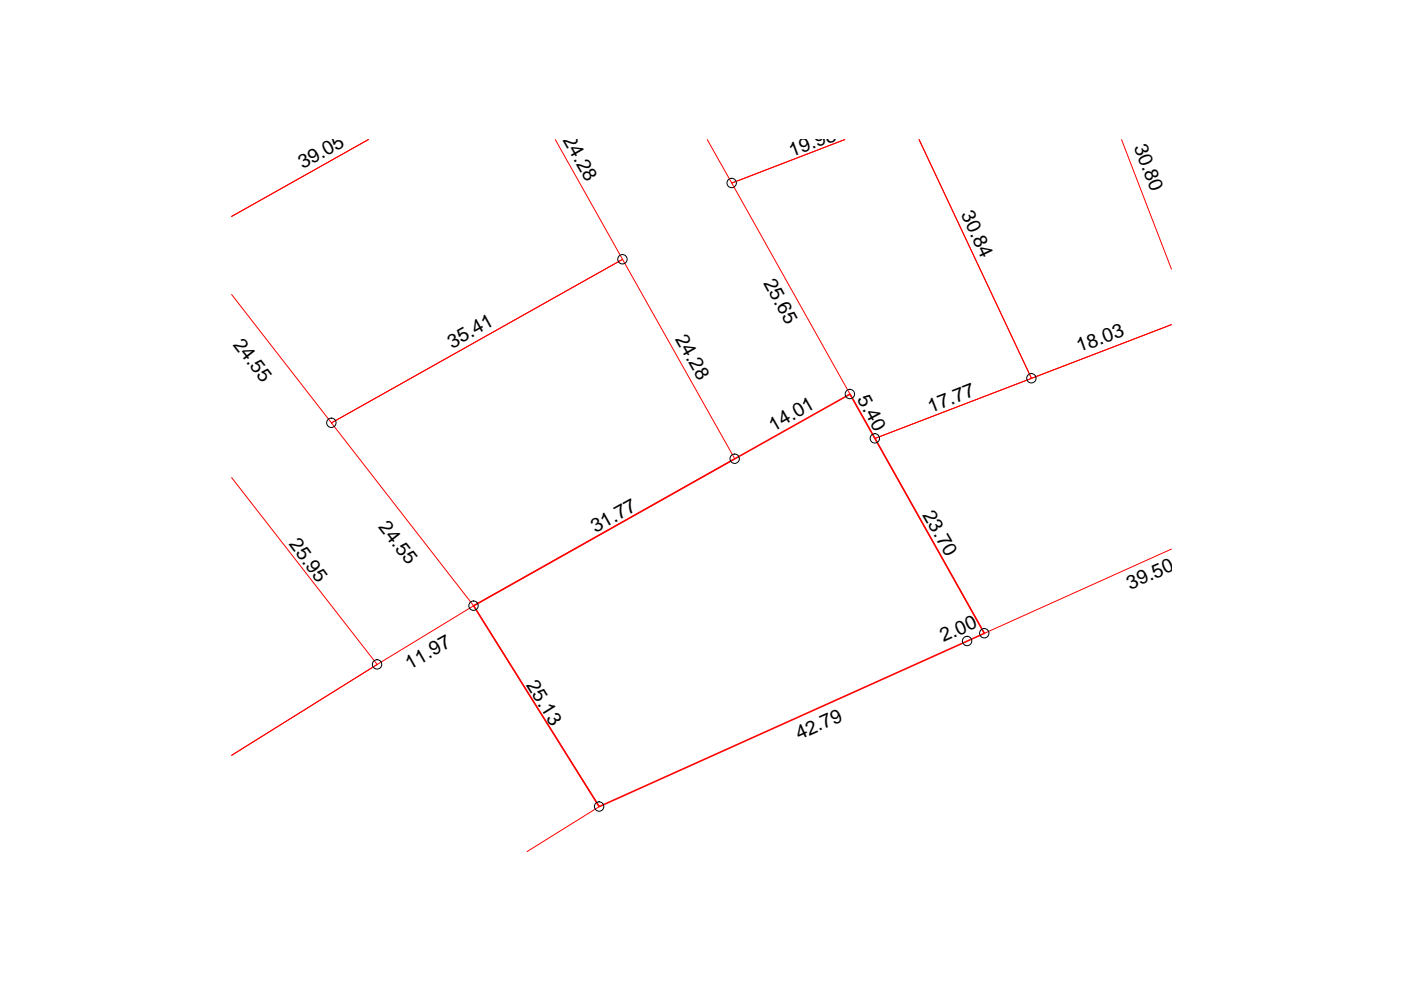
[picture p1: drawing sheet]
<svg xmlns="http://www.w3.org/2000/svg" width="297mm" height="210mm" viewBox="0 0 297 210" stroke-linecap="round" stroke-linejoin="round" font-family="sans-serif">
<path d="M78.1 29.6l-29 16.3M117.7 29.6l14.3 25.4-61.7 34.7-21.2-27.3M149.9 29.6l5.3 9.2 23.9-9.2-23.9 9.2 30.3 54.2 33.2-12.8-23.8-50.6 23.8 50.6 29.7-11.4-62.9 24.2 23.2 41.3 39.7-17.9M237.8 29.6l10.6 27.5M70.3 89.7l61.7-34.7 23.8 42.3-55.4 31.1zM49.1 101.3l30.9 39.6-30.9 19.2 30.9-19.2 20.4-12.5 26.6 42.6-15.2 9.6" fill="none" stroke="#f00" stroke-width=".21"/>
<path d="M100.4 128.4l79.8-44.8 28.5 50.7-81.7 36.7z" fill="none" stroke="#f00" stroke-width=".34"/>
<g fill="none" stroke="#000" stroke-width=".21">
<circle cx="155.1" cy="38.8" r=".99"/>
<circle cx="132" cy="55" r=".99"/>
<circle cx="70.3" cy="89.6" r=".99"/>
<circle cx="155.8" cy="97.3" r=".99"/>
<circle cx="180.2" cy="83.5" r=".99"/>
<circle cx="185.5" cy="92.9" r=".99"/>
<circle cx="218.7" cy="80.2" r=".99"/>
<circle cx="100.4" cy="128.4" r=".99"/>
<circle cx="205" cy="135.9" r=".99"/>
<circle cx="208.7" cy="134.3" r=".99"/>
<circle cx="79.9" cy="140.9" r=".99"/>
<circle cx="127" cy="171" r=".99"/>
</g>
<g font-size="4.1">
<text x="119.3" y="29.7" transform="rotate(60 119.3 29.7)">24.28</text>
<text x="64.2" y="35.9" transform="rotate(-29 64.2 35.9)">39.05</text>
<text x="167.9" y="33.3" transform="rotate(-20 167.9 33.3)">19.98</text>
<text x="240.4" y="31.2" transform="rotate(69 240.4 31.2)">30.80</text>
<text x="203.7" y="45.4" transform="rotate(65 203.7 45.4)">30.84</text>
<text x="161.8" y="59.9" transform="rotate(62 161.8 59.9)">25.65</text>
<text x="143" y="71.8" transform="rotate(61 143 71.8)">24.28</text>
<text x="49.3" y="73.1" transform="rotate(52 49.3 73.1)">24.55</text>
<text x="95.8" y="73.9" transform="rotate(-29 95.8 73.9)">35.41</text>
<text x="228.8" y="74.7" transform="rotate(-20 228.8 74.7)">18.03</text>
<text x="181.7" y="84.6" transform="rotate(62 181.7 84.6)">5.40</text>
<text x="197.4" y="87.5" transform="rotate(-21 197.4 87.5)">17.77</text>
<text x="164" y="91.6" transform="rotate(-30 164 91.6)">14.01</text>
<text x="80.1" y="111.8" transform="rotate(52 80.1 111.8)">24.55</text>
<text x="126.2" y="113.1" transform="rotate(-29 126.2 113.1)">31.77</text>
<text x="195.5" y="109.2" transform="rotate(60 195.5 109.2)">23.70</text>
<text x="61.2" y="115.4" transform="rotate(53 61.2 115.4)">25.95</text>
<text x="239.6" y="125.1" transform="rotate(-24 239.6 125.1)">39.50</text>
<text x="200.1" y="136.2" transform="rotate(-24 200.1 136.2)">2.00</text>
<text x="86.9" y="142" transform="rotate(-29 86.9 142)">11.97</text>
<text x="111.5" y="145.3" transform="rotate(58 111.5 145.3)">25.13</text>
<text x="169.4" y="157" transform="rotate(-24 169.4 157)">42.79</text>
</g>
</svg>
